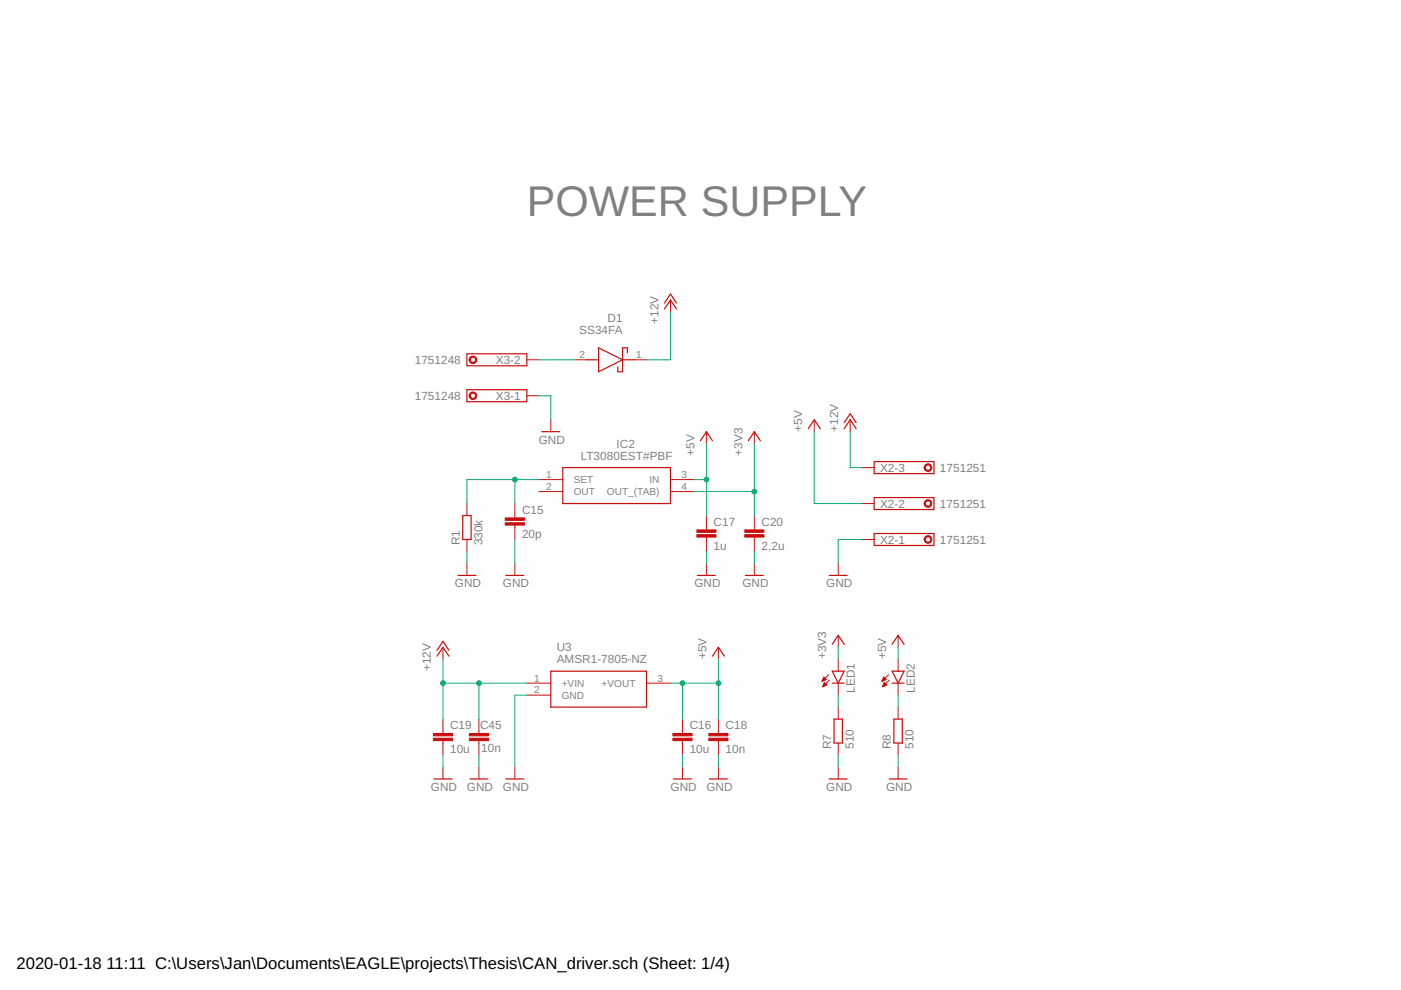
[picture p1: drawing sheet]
<svg xmlns="http://www.w3.org/2000/svg" width="297mm" height="210mm" viewBox="0 0 297 210" stroke-linecap="round" stroke-linejoin="round" font-family="sans-serif">
<g fill="none" stroke="#c90d0c" stroke-width=".25">
<path d="M99 75h12.7v2.6h-12.7zM124.4 76.3h2.5M126.9 73.7l5.1 2.6-5.1 2.5zM132 76.3h2.5M133 74.8v-1.1h-1v5.1h-1v-1M140.9 65.5l1.3-1.9 1.2 1.9M140.9 64.2l1.3-1.9 1.2 1.9M99 82.6h12.7v2.6h-12.7zM114.9 91.5h3.8M119.3 99.1h22.9v7.7h-22.9zM148.5 93.4l1.3-1.9 1.2 1.9M158.7 93.4l1.2-1.9 1.3 1.9"/>
<path d="M171.4 90.9l1.2-1.9 1.3 1.9M179 90.9l1.3-1.9 1.2 1.9M179 89.6l1.3-1.9 1.2 1.9M185.3 97.9h12.7v2.5h-12.7zM98.1 109.3h1.8v5.1h-1.8zM185.3 105.5h12.7v2.5h-12.7zM185.3 113.1h12.7v2.6h-12.7zM92.6 139.1l1.3-1.9 1.3 1.9M92.6 137.9l1.3-1.9 1.3 1.9M97.1 122h3.8M107.3 122h3.8M147.9 122h3.8"/>
<path d="M151 139.1l1.3-1.9 1.3 1.9M158 122h3.8M175.8 122h3.8M176.4 136.6l1.3-1.9 1.3 1.9M189.1 136.6l1.3-1.9 1.3 1.9M116.8 142.3h20.3v7.6h-20.3zM176.4 142.3h2.6l-1.3 2.5zM176.4 144.8h2.6M176.8 152.5h1.8v5h-1.8zM189.1 144.8h2.6M189.1 142.3h2.6l-1.3 2.5zM189.5 152.5h1.8v5h-1.8z"/>
<path d="M92 165.2h3.8M99.6 165.2h3.8M107.3 165.2h3.8M142.8 165.2h3.8M150.4 165.2h3.8M175.8 165.2h3.8M188.5 165.2h3.8"/>
</g>
<g fill="none" stroke="#c90d0c" stroke-width=".21">
<path d="M111.7 76.3h2.5M121.9 76.3h2.5M134.5 76.3h2.6M142.2 63.6v2.5M111.7 83.9h2.5M116.8 89v2.5M149.8 91.5v2.6M159.9 91.5v2.6M172.6 89v2.5M180.3 89v2.5M182.8 99.1h2.5M99 106.8v2.5"/>
<path d="M99 114.4v2.5M99 119.5v2.5M109.2 106.8v3M109.2 111.3v3.1M109.2 119.5v2.5M114.2 101.7h5.1M114.2 104.2h5.1M142.2 101.7h5M142.2 104.2h5M149.8 109.3v3.1M149.8 113.9v3M149.8 119.5v2.5"/>
<path d="M159.9 109.3v3.1M159.9 113.9v3M159.9 119.5v2.5M177.7 119.5v2.5M182.8 114.4h2.5M182.8 106.8h2.5M93.9 137.2v2.6M152.3 137.2v2.6M177.7 134.7v2.5M177.7 139.8v2.5M190.4 134.7v2.5M190.4 139.8v2.5"/>
<path d="M93.9 152.5v3M93.9 157v3.1M101.5 152.5v3M101.5 157v3.1M111.7 144.8h5.1M111.7 147.4h5.1M137.1 144.8h5.1M144.7 152.5v3M144.7 157v3.1M152.3 152.5v3M152.3 157v3.1M174.3 144.4h.1"/>
<path d="M174.3 144.3h.3M174.4 144.2h.5M174.5 144.1h.7M174.5 145.5h.1M174.5 144h.5M174.5 145.4h.4M174.5 145.3h.7M174.6 143.8h.3M174.6 143.7h.2M174.6 145.2h.6M174.6 145h.5M174.7 143.6l.5 .5-.9 .4z"/>
<path d="M174.7 144.9h.3M174.8 144.8h.1M174.8 144.7l.5 .5-.9 .4zM175.7 143.1l-1.4 1.4M175.8 144.2l-1.4 1.4M177.7 144.8v2.6M177.7 149.9v2.6M177.7 157.5v2.6M187 144.4h.1M187 144.3h.3M187.1 144.2h.5M187.1 145.5h.2"/>
<path d="M187.2 144.1h.7M187.2 144h.5M187.2 145.4h.4M187.2 143.8h.4M187.2 145.3h.7M187.3 143.7h.2M187.3 145.2h.6M187.3 145h.5M187.3 143.6h.1M187.4 143.6l-.4 .9M187.4 143.6l.5 .5M187.4 144.9h.3"/>
<path d="M187.5 144.8h.1M187.5 144.7l.5 .5-.9 .4zM187.9 144.1l-.9 .4M188.4 143.1l-1.4 1.4M188.5 144.2l-1.4 1.4M190.4 144.8v2.6M190.4 149.9v2.6M190.4 157.5v2.6M93.9 162.6v2.6M101.5 162.6v2.6M109.2 162.6v2.6M144.7 162.6v2.6"/>
<path d="M152.3 162.6v2.6M177.7 162.6v2.6M190.4 162.6v2.6"/>
</g>
<g fill="#c90d0c" stroke="#c90d0c" stroke-width=".21">
<path d="M107.1 110.8h4.1v.5h-4.1z"/>
<path d="M107.1 109.8h4.1v.5h-4.1z"/>
<path d="M147.7 113.4h4.1v.5h-4.1z"/>
<path d="M147.7 112.4h4.1v.5h-4.1z"/>
<path d="M157.9 113.4h4.1v.5h-4.1z"/>
<path d="M157.9 112.4h4.1v.5h-4.1z"/>
<path d="M142.7 156.5h4v.5h-4z"/>
<path d="M142.7 155.5h4v.5h-4z"/>
<path d="M150.3 156.5h4v.5h-4z"/>
<path d="M150.3 155.5h4v.5h-4z"/>
<path d="M91.9 156.5h4v.5h-4z"/>
<path d="M91.9 155.5h4v.5h-4z"/>
<path d="M99.5 156.5h4.1v.5h-4.1z"/>
<path d="M99.5 155.5h4.1v.5h-4.1z"/>
</g>
<g fill="#c90d0c" stroke="#c90d0c" stroke-width=".21">
<path d="M196.1 113.9a.81 .81 0 0 1 1.3 0 .81 .81 0 0 1-.4 1.3 .81 .81 0 0 1-1.1-.8h.3a.55 .55 0 0 1 .7-.6 .55 .55 0 0 1 .2 .9 .55 .55 0 0 1-.9-.1v-.2h-.3z" fill-rule="evenodd"/>
<path d="M196.1 106.2a.81 .81 0 0 1 1.3 .1 .81 .81 0 0 1-.4 1.2 .81 .81 0 0 1-1.1-.7h.3a.55 .55 0 0 1 .7-.6 .55 .55 0 0 1 .2 .9 .55 .55 0 0 1-.9-.1v-.2h-.3z" fill-rule="evenodd"/>
<path d="M196.1 98.6a.81 .81 0 0 1 1.3 .1 .81 .81 0 0 1-.4 1.2 .81 .81 0 0 1-1.1-.8h.3a.55 .55 0 0 1 .7-.5 .55 .55 0 0 1 .2 .9 .55 .55 0 0 1-.9-.2v-.2h-.3z" fill-rule="evenodd"/>
<path d="M99.7 83.4a.81 .81 0 0 1 1.2 .1 .81 .81 0 0 1-.4 1.2 .81 .81 0 0 1-1-.8h.2a.56 .56 0 0 1 .8-.5 .56 .56 0 0 1 .1 1 .56 .56 0 0 1-.9-.3v-.2h-.2z" fill-rule="evenodd"/>
<path d="M99.7 75.8a.81 .81 0 0 1 1.2 .1 .81 .81 0 0 1-.4 1.2 .81 .81 0 0 1-1-.8h.2a.56 .56 0 0 1 .8-.5 .56 .56 0 0 1 .1 1 .56 .56 0 0 1-.9-.3v-.2h-.2z" fill-rule="evenodd"/>
</g>
<g fill="none" stroke="#0dab76" stroke-width=".21">
<path d="M114.2 76.3h7.7M142.2 66.1v10.2h-5.1M114.2 83.9h2.6v5.1M149.8 94.1v15.2M159.9 94.1v15.2M172.6 91.5v15.3h10.2M180.3 91.5v7.6h2.5M99 116.9v2.6M109.2 101.7v5.1M109.2 114.4v5.1M114.2 101.7h-15.2v5.1M147.2 101.7h2.6"/>
<path d="M147.2 104.2h12.7M149.8 116.9v2.6M159.9 116.9v2.6M182.8 114.4h-5.1v5.1M93.9 139.8v12.7M152.3 139.8v12.7M177.7 137.2v2.6M190.4 137.2v2.6M93.9 144.8h17.8M101.5 144.8v7.7M111.7 147.4h-2.5v15.2M142.2 144.8h10.1"/>
<path d="M144.7 144.8v7.7M177.7 147.4v2.5M190.4 147.4v2.5M93.9 160.1v2.5M101.5 160.1v2.5M144.7 160.1v2.5M152.3 160.1v2.5M177.7 160.1v2.5M190.4 160.1v2.5"/>
</g>
<g fill="#0dab76" stroke="#0dab76" stroke-width=".21">
<circle cx="101.5" cy="144.8" r=".51"/>
<circle cx="93.9" cy="144.8" r=".51"/>
<circle cx="109.2" cy="101.7" r=".51"/>
<circle cx="159.9" cy="104.2" r=".51"/>
<circle cx="144.7" cy="144.8" r=".51"/>
<circle cx="152.3" cy="144.8" r=".51"/>
<circle cx="149.8" cy="101.7" r=".51"/>
</g>
<text font-size="9.1" fill="#808080" x="111.7" y="45.8">POWER SUPPLY</text>
<g font-size="3.5">
<text x="3.5" y="205.4">2020-01-18</text>
<text x="22.6" y="205.4">11:11 C:\Users\Jan\Documents\EAGLE\projects\Thesis\CAN_driver.sch (Sheet: 1/4)</text>
</g>
<g font-size="2.5" fill="#808080">
<text x="122.8" y="70.8">SS34FA</text>
<text x="128.8" y="68.3">D1</text>
<text x="139.6" y="68.7" transform="rotate(-90 139.6 68.7)">+12V</text>
<text x="87.9" y="77.2">1751248</text>
<text x="105.1" y="77.2">X3-2</text>
<text x="87.9" y="84.8">1751248</text>
<text x="105.1" y="84.8">X3-1</text>
<text x="114.2" y="94.1">GND</text>
<text x="130.7" y="95">IC2</text>
<text x="170.1" y="91.5" transform="rotate(-90 170.1 91.5)">+5V</text>
<text x="177.7" y="91.5" transform="rotate(-90 177.7 91.5)">+12V</text>
<text x="123.1" y="97.5">LT3080EST#PBF</text>
<text x="147.2" y="96.6" transform="rotate(-90 147.2 96.6)">+5V</text>
<text x="157.4" y="96.6" transform="rotate(-90 157.4 96.6)">+3V3</text>
<text x="186.6" y="100">X2-3</text>
<text x="199.3" y="100">1751251</text>
<text x="186.6" y="107.7">X2-2</text>
<text x="199.3" y="107.7">1751251</text>
<text x="110.7" y="108.9">C15</text>
<text x="151.3" y="111.5">C17</text>
<text x="161.5" y="111.5">C20</text>
<text x="97.5" y="115.7" transform="rotate(-90 97.5 115.7)">R1</text>
<text x="102.3" y="115.7" transform="rotate(-90 102.3 115.7)">330k</text>
<text x="110.7" y="114">20p</text>
<text x="151.3" y="116.5">1u</text>
<text x="161.5" y="116.5">2,2u</text>
<text x="186.6" y="115.3">X2-1</text>
<text x="199.3" y="115.3">1751251</text>
<text x="96.5" y="124.5">GND</text>
<text x="106.6" y="124.5">GND</text>
<text x="147.2" y="124.5">GND</text>
<text x="157.4" y="124.5">GND</text>
<text x="175.2" y="124.5">GND</text>
<text x="91.4" y="142.3" transform="rotate(-90 91.4 142.3)">+12V</text>
<text x="118" y="140.7">AMSR1-7805-NZ</text>
<text x="118" y="138.1">U3</text>
<text x="149.8" y="139.8" transform="rotate(-90 149.8 139.8)">+5V</text>
<text x="175.2" y="139.8" transform="rotate(-90 175.2 139.8)">+3V3</text>
<text x="187.9" y="139.8" transform="rotate(-90 187.9 139.8)">+5V</text>
<text x="181.3" y="146.9" transform="rotate(-90 181.3 146.9)">LED1</text>
<text x="194" y="146.9" transform="rotate(-90 194 146.9)">LED2</text>
<text x="95.4" y="154.6">C19</text>
<text x="101.8" y="154.6">C45</text>
<text x="146.2" y="154.6">C16</text>
<text x="153.8" y="154.6">C18</text>
<text x="95.4" y="159.7">10u</text>
<text x="102" y="159.5">10n</text>
<text x="146.2" y="159.7">10u</text>
<text x="153.8" y="159.7">10n</text>
<text x="176.2" y="158.8" transform="rotate(-90 176.2 158.8)">R7</text>
<text x="181" y="158.8" transform="rotate(-90 181 158.8)">510</text>
<text x="188.9" y="158.8" transform="rotate(-90 188.9 158.8)">R8</text>
<text x="193.7" y="158.8" transform="rotate(-90 193.7 158.8)">510</text>
<text x="91.4" y="167.7">GND</text>
<text x="99" y="167.7">GND</text>
<text x="106.6" y="167.7">GND</text>
<text x="142.2" y="167.7">GND</text>
<text x="149.8" y="167.7">GND</text>
<text x="175.2" y="167.7">GND</text>
<text x="187.9" y="167.7">GND</text>
</g>
<g font-size="2.1" fill="#808080">
<text x="122.8" y="75.9">2</text>
<text x="134.9" y="75.9">1</text>
<text x="115.8" y="101.3">1</text>
<text x="144.5" y="101.3">3</text>
<text x="115.8" y="103.9">2</text>
<text x="121.6" y="102.4">SET</text>
<text x="121.6" y="105">OUT</text>
<text x="128.7" y="105">OUT_(TAB)</text>
<text x="137.7" y="102.4">IN</text>
<text x="144.5" y="103.9">4</text>
<text x="113.2" y="144.5">1</text>
<text x="113.2" y="147">2</text>
<text x="119.1" y="145.6">+VIN</text>
<text x="119.1" y="148.2">GND</text>
<text x="127.5" y="145.6">+VOUT</text>
<text x="139.4" y="144.5">3</text>
</g>
</svg>
